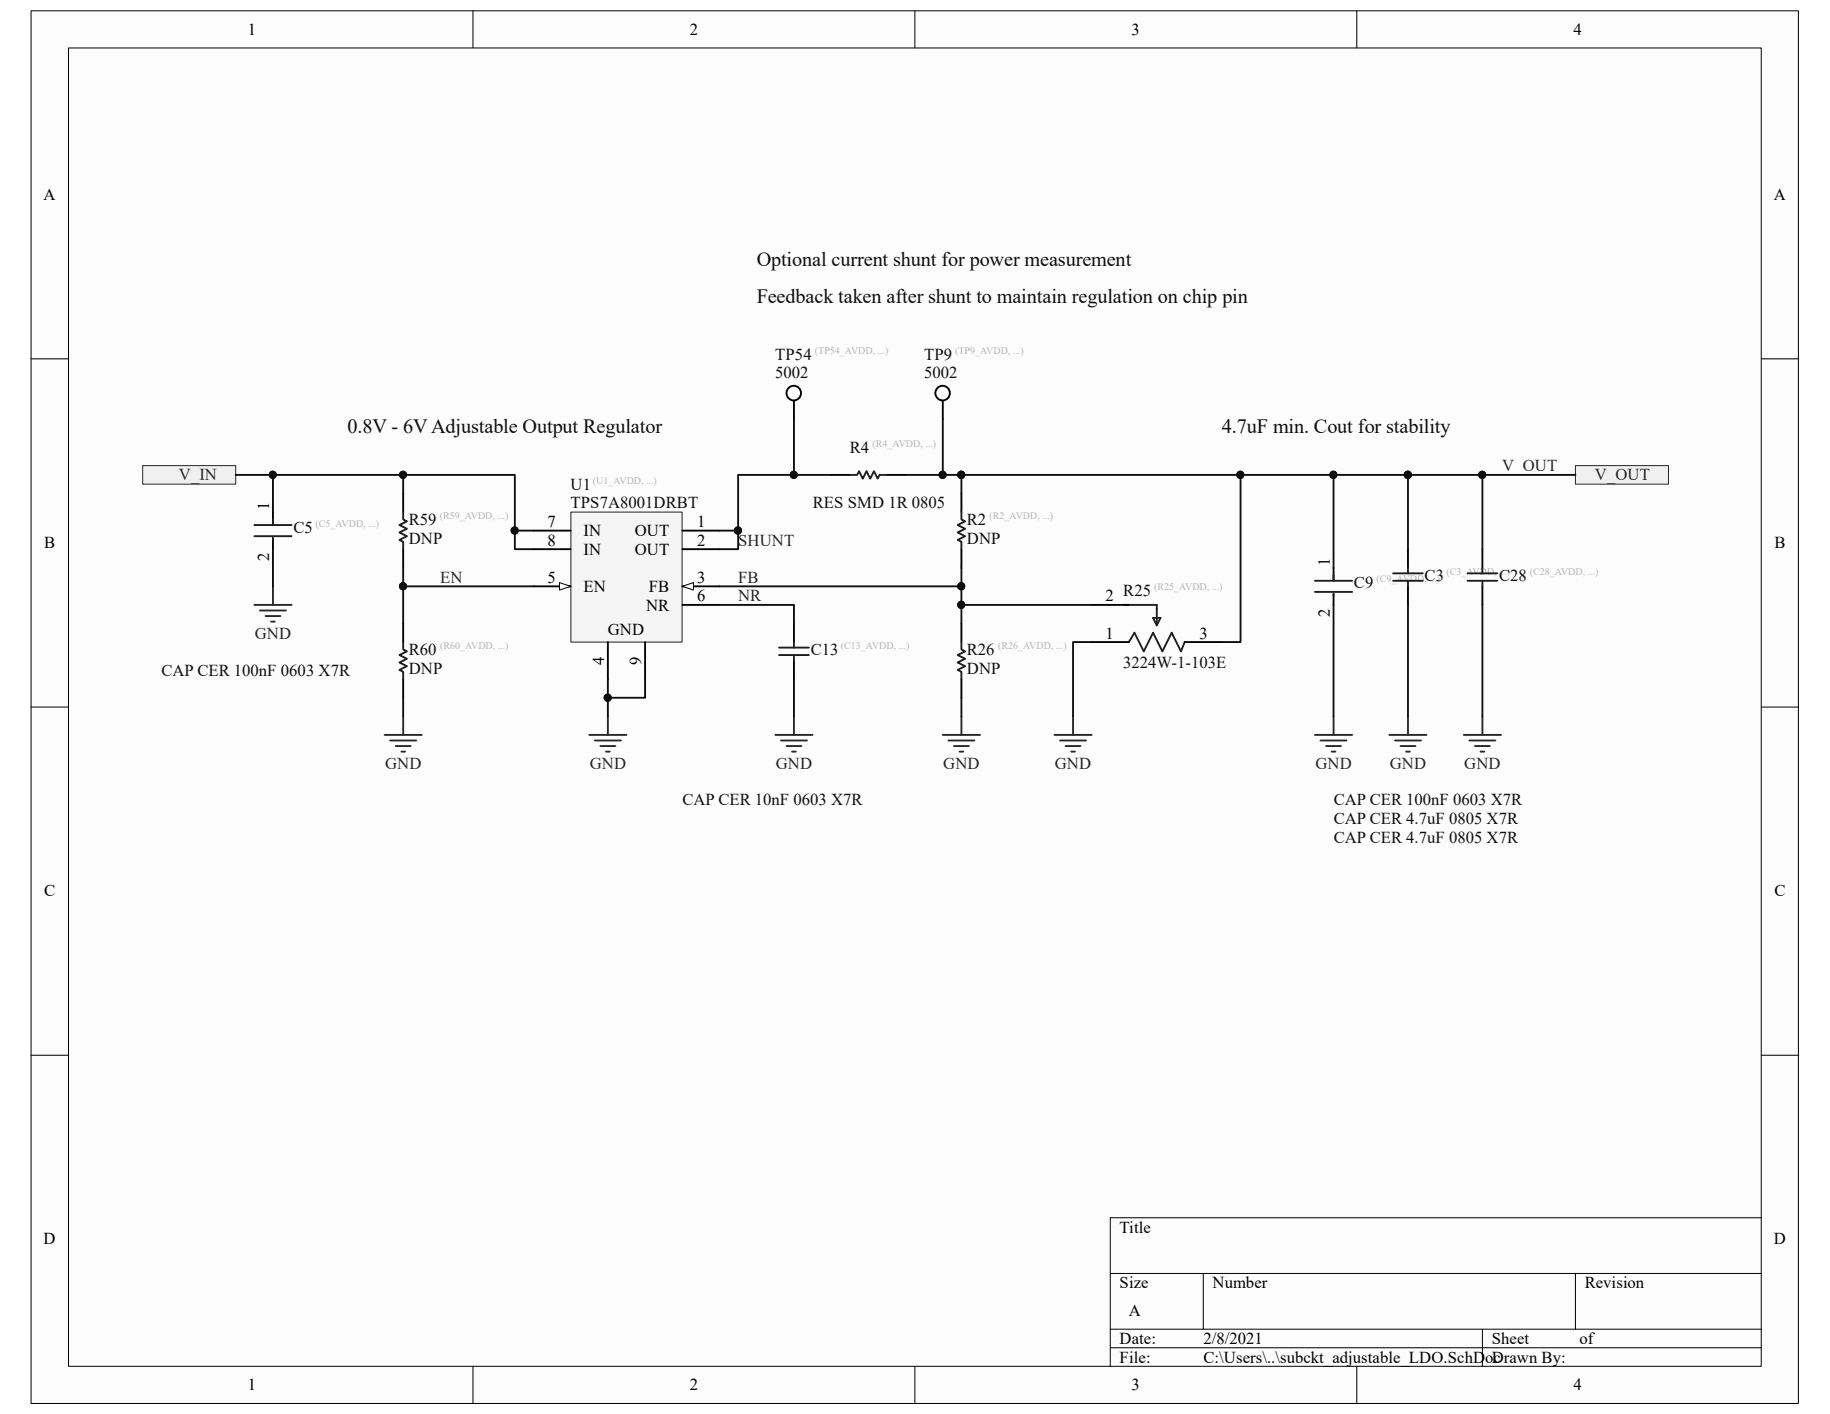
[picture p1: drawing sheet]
<svg xmlns="http://www.w3.org/2000/svg" width="279mm" height="216mm" viewBox="0 0 279 216" stroke-linecap="round" stroke-linejoin="round" font-family="sans-serif">
<path d="M4.8 1.7h269.8v212.6h-269.8z" fill="#fcfcfc"/>
<path d="M4.7 1.7h269.9v212.6h-269.9z" fill="none" stroke="#000" stroke-width=".15"/>
<path d="M10.5 7.4h258.4v201.2h-258.4z" fill="#fcfcfc"/>
<g fill="none" stroke="#000" stroke-width=".15">
<path d="M10.5 7.3h258.4v201.3h-258.4zM72.2 1.6v5.7M139.7 1.6v5.7M207.2 1.6v5.7M4.7 54.8h5.7M268.9 54.8h5.7M4.7 108h5.7M268.9 108h5.7M4.7 161.1h5.7M268.9 161.1h5.7M169.5 194.4h99.4M183.7 194.4v8.5"/>
<path d="M240.5 194.4v8.5M268.9 185.9h-99.4v22.7M72.2 208.6v5.7M139.7 208.6v5.7M169.5 202.9h99.4M169.5 205.8h99.4M207.2 208.6v5.7M226.3 202.9v5.7"/>
</g>
<path d="M87.2 78.2h16.9v19.8h-16.9z" fill="#f5f5f5"/>
<path d="M87.2 78.2h16.9v19.8h-16.9z" fill="none" stroke="#262626" stroke-width=".15"/>
<path d="M104.2 81h5.7M104.2 83.9h5.7M104.2 89.5h5.7" fill="none" stroke="#000" stroke-width=".28"/>
<path d="M104.2 89.5l1.7-.5v1.1z" fill="#fcfcfc"/>
<path d="M104.2 89.5l1.7-.5v1.1z" fill="none" stroke="#000" stroke-width=".15"/>
<path d="M81.4 89.5h5.7M92.8 98v5.7" fill="none" stroke="#000" stroke-width=".28"/>
<path d="M85.4 89l1.7 .5-1.7 .6z" fill="#fcfcfc"/>
<path d="M85.4 89l1.7 .5-1.7 .6z" fill="none" stroke="#000" stroke-width=".15"/>
<g fill="none" stroke="#000" stroke-width=".28">
<path d="M61.6 75.3v2.9M146.8 75.3v2.9M61.6 83.9v2.8M61.6 95.2v2.8M81.4 81h5.7M81.4 83.9h5.7M98.5 98v5.7M104.2 92.4h5.7M121.2 95.2v2.8M146.8 83.9v2.8M146.8 95.2v2.8M203.6 86.7v2"/>
<path d="M203.6 90.7v1.7M61.6 103.7v2.8M121.2 100.9v2.8M146.8 103.7v2.8"/>
</g>
<g fill="none" stroke="#262626" stroke-width=".28">
<path d="M58.7 112.2h5.7M59.6 113.1h3.9M60.4 113.9h2.3M61.3 114.8h.5M61.6 109.4v2.8M90 112.2h5.6M90.8 113.1h4M91.7 113.9h2.2M92.5 114.8h.6M92.8 109.4v2.8M118.4 112.2h5.7M119.2 113.1h4"/>
<path d="M120.1 113.9h2.3M120.9 114.8h.6M121.2 109.4v2.8M143.9 112.2h5.7M144.8 113.1h4M145.6 113.9h2.3M146.5 114.8h.6M146.8 109.4v2.8M161 112.2h5.7M161.8 113.1h4M162.7 113.9h2.3M163.5 114.8h.6"/>
<path d="M163.8 109.4v2.8"/>
</g>
<path d="M61.6 78.2v1.1l.5 .3-1.1 .6 1.1 .5-1.1 .6 1.1 .6-1.1 .5 .6 .3v1.2M146.8 78.2v1.1l.6 .3-1.2 .6 1.2 .5-1.2 .6 1.2 .6-1.2 .5 .6 .3v1.2M61.6 98v1.2l.5 .3-1.1 .5 1.1 .6-1.1 .6 1.1 .5-1.1 .6 .6 .3v1.1M118.9 98.9h4.6M121.2 98v.9M146.8 98v1.2l.6 .3-1.2 .5 1.2 .6-1.2 .6 1.2 .5-1.2 .6 .6 .3v1.1M200.8 88.7h5.6M200.8 90.4h5.6M203.6 87.8v.9M203.6 90.7v.2M118.9 100h4.6M121.2 100v.9" fill="none" stroke="#1c1c1c" stroke-width=".28"/>
<g fill="#f0f0f0" stroke="#262626" stroke-width=".15">
<path d="M21.8 71.1h14.2v2.8h-14.2z" fill-rule="evenodd"/>
<path d="M240.5 71.1h14.2v2.8h-14.2z" fill-rule="evenodd"/>
</g>
<g fill="none" stroke="#262626" stroke-width=".28">
<path d="M38.8 92.4h5.7M39.7 93.2h4M40.5 94.1h2.3M41.4 94.9h.6M41.7 89.5v2.9M200.8 112.2h5.6M201.6 113.1h4M202.5 113.9h2.2M203.3 114.8h.6M203.6 109.4v2.8M212.1 112.2h5.7M213 113.1h4"/>
<path d="M213.8 113.9h2.3M214.7 114.8h.5M215 109.4v2.8"/>
</g>
<path d="M41.7 78.2v2M41.7 82.2v1.7M215 83.9v2.8M215 89.5v2.9" fill="none" stroke="#000" stroke-width=".28"/>
<path d="M41.7 79.3v.9M38.8 80.2h5.7M38.8 81.9h5.7M41.7 82.2v.2M212.7 88.7h4.5M212.7 87.5h4.5M215 86.7v.8M215 88.7v.8" fill="none" stroke="#1c1c1c" stroke-width=".28"/>
<circle cx="143.9" cy="60" r="1.11" fill="#fefefe" stroke="#000" stroke-width=".28"/>
<path d="M126.9 72.5h2.8M135.4 72.5h2.9M143.9 61.2v2.8" fill="none" stroke="#000" stroke-width=".28"/>
<path d="M129.7 72.5h1.2l.3-.6 .5 1.2 .6-1.2 .6 1.2 .5-1.2 .6 1.2 .3-.6h1.1" fill="none" stroke="#1c1c1c" stroke-width=".28"/>
<circle cx="121.2" cy="60" r="1.11" fill="#fefefe" stroke="#000" stroke-width=".28"/>
<path d="M121.2 61.2v2.8M166.7 98h5.7M166.7 92.4h5.7M180.9 98h5.7M226.3 83.9v2.8M226.3 89.5v2.9" fill="none" stroke="#000" stroke-width=".28"/>
<path d="M171.8 92.4h4.8v3.1M172.4 98l.8-1.4 1.4 2.9 1.4-2.9 1.5 2.9 1.4-2.9 1.4 2.9 .6-1.5M176 94.3h1.2l-.6 1.2zM224.1 88.7h4.5M224.1 87.5h4.5M226.3 86.7v.8M226.3 88.7v.8" fill="none" stroke="#1c1c1c" stroke-width=".28"/>
<path d="M223.5 112.2h5.7M224.3 113.1h4M225.2 113.9h2.3M226 114.8h.6M226.3 109.4v2.8" fill="none" stroke="#262626" stroke-width=".28"/>
<g fill="none" stroke="#0e0e0e" stroke-width=".28">
<path d="M36 72.5h42.6v8.5M41.7 72.5v5.7M61.6 72.5v2.8M121.2 64v8.5M126.9 72.5h-14.2v11.4h-2.8M138.3 72.5h8.5M143.9 64v8.5M146.8 72.5h68.2M146.8 72.5v2.8M189.4 72.5v25.5h-2.8M203.6 72.5v14.2M215 72.5h25.5"/>
<path d="M215 72.5v11.4M226.3 72.5v11.4M41.7 83.9v5.6M61.6 86.7v8.5M61.6 89.5h19.8M81.4 81h-2.8v2.9h2.8M109.9 92.4h11.3v2.8M109.9 89.5h36.9M109.9 81h2.8M146.8 86.7v8.5M146.8 92.4h19.9M166.7 98h-2.9v11.4"/>
<path d="M203.6 92.4v17M215 92.4v17M226.3 92.4v17M61.6 106.5v2.9M92.8 103.7v5.7M98.5 103.7v2.8h-5.7M121.2 103.7v5.7M146.8 106.5v2.9"/>
</g>
<g fill="#0e0e0e" stroke="#0e0e0e" stroke-width=".15">
<circle cx="78.6" cy="81" r=".55"/>
<circle cx="61.5" cy="72.5" r=".55"/>
<circle cx="41.6" cy="72.5" r=".55"/>
<circle cx="61.5" cy="89.5" r=".55"/>
<circle cx="92.8" cy="106.5" r=".55"/>
<circle cx="146.7" cy="89.5" r=".55"/>
<circle cx="112.7" cy="81" r=".55"/>
<circle cx="121.2" cy="72.5" r=".55"/>
<circle cx="143.9" cy="72.5" r=".55"/>
<circle cx="146.7" cy="72.5" r=".55"/>
<circle cx="214.9" cy="72.5" r=".55"/>
<circle cx="226.3" cy="72.5" r=".55"/>
<circle cx="203.6" cy="72.5" r=".55"/>
<circle cx="146.7" cy="92.3" r=".55"/>
<circle cx="189.4" cy="72.5" r=".55"/>
</g>
<g font-size="3.1" fill="#0e0e0e">
<text x="115.5" y="40.6">Optional current shunt for power measurement</text>
<text x="115.5" y="46.3">Feedback taken after shunt to maintain regulation on chip pin</text>
<text x="53" y="66.2">0.8V - 6V Adjustable Output Regulator</text>
<text x="186.6" y="66.2">4.7uF min. Cout for stability</text>
</g>
<g font-size="2.5">
<text x="37.8" y="5.3">1</text>
<text x="105.3" y="5.3">2</text>
<text x="172.8" y="5.3">3</text>
<text x="240.2" y="5.3">4</text>
<text x="6.6" y="30.5">A</text>
<text x="270.8" y="30.5">A</text>
<text x="41.1" y="77.9" transform="rotate(-90 41.1 77.9)">1</text>
<text x="6.7" y="83.7">B</text>
<text x="83.6" y="80.5">7</text>
<text x="83.6" y="83.3">8</text>
<text x="89.1" y="81.9">IN</text>
<text x="96.9" y="81.9">OUT</text>
<text x="106.4" y="80.5">1</text>
<text x="106.4" y="83.3">2</text>
<text x="270.9" y="83.7">B</text>
<text x="41.1" y="85.7" transform="rotate(-90 41.1 85.7)">2</text>
<text x="83.6" y="89">5</text>
<text x="89.1" y="84.7">IN</text>
<text x="96.9" y="84.7">OUT</text>
<text x="106.4" y="89">3</text>
<text x="203" y="86.4" transform="rotate(-90 203 86.4)">1</text>
<text x="89.1" y="90.4">EN</text>
<text x="98.6" y="93.2">NR</text>
<text x="99.1" y="90.4">FB</text>
<text x="106.4" y="91.8">6</text>
<text x="168.8" y="91.8">2</text>
<text x="203" y="94.2" transform="rotate(-90 203 94.2)">2</text>
<text x="92.2" y="101.6" transform="rotate(-90 92.2 101.6)">4</text>
<text x="92.8" y="96.9">GND</text>
<text x="97.9" y="101.6" transform="rotate(-90 97.9 101.6)">9</text>
<text x="168.8" y="97.5">1</text>
<text x="183.1" y="97.5">3</text>
<text x="6.7" y="136.8">C</text>
<text x="270.9" y="136.8">C</text>
<text x="6.6" y="190">D</text>
<text x="170.9" y="188.2">Title</text>
<text x="270.8" y="190">D</text>
<text x="170.9" y="196.7">Size</text>
<text x="185.1" y="196.7">Number</text>
<text x="241.9" y="196.7">Revision</text>
<text x="172.3" y="201">A</text>
<text x="170.9" y="205.2">Date:</text>
<text x="170.9" y="208.1">File:</text>
<text x="183.7" y="208.1">C:\Users\..\subckt_adjustable_LDO.SchDoc</text>
<text x="183.7" y="205.2">2/8/2021</text>
<text x="227.8" y="208.1">Drawn By:</text>
<text x="227.8" y="205.2">Sheet</text>
<text x="241.1" y="205.2">of</text>
<text x="37.8" y="212.3">1</text>
<text x="105.3" y="212.3">2</text>
<text x="172.8" y="212.3">3</text>
<text x="240.2" y="212.3">4</text>
</g>
<g font-size="2.5" fill="#0e0e0e">
<text x="118.4" y="54.9">TP54</text>
<text x="118.4" y="57.8">5002</text>
<text x="141.1" y="54.9">TP9</text>
<text x="141.1" y="57.8">5002</text>
<text x="129.8" y="69.1">R4</text>
<text x="87.1" y="74.8">U1</text>
<text x="87.1" y="77.6">TPS7A8001DRBT</text>
<text x="124.1" y="77.6">RES SMD 1R 0805</text>
<text x="44.8" y="81.3">C5</text>
<text x="62.4" y="80.2">R59</text>
<text x="62.4" y="83">DNP</text>
<text x="147.6" y="80.2">R2</text>
<text x="147.6" y="83">DNP</text>
<text x="206.7" y="89.8">C9</text>
<text x="217.5" y="88.7">C3</text>
<text x="228.9" y="88.7">C28</text>
<text x="171.5" y="91">R25</text>
<text x="62.4" y="100">R60</text>
<text x="123.8" y="100">C13</text>
<text x="147.6" y="100">R26</text>
<text x="24.6" y="103.2">CAP CER 100nF 0603 X7R</text>
<text x="62.4" y="102.9">DNP</text>
<text x="147.6" y="102.9">DNP</text>
<text x="171.5" y="102">3224W-1-103E</text>
<text x="104.2" y="123">CAP CER 10nF 0603 X7R</text>
<text x="203.6" y="123">CAP CER 100nF 0603 X7R</text>
<text x="203.6" y="125.8">CAP CER 4.7uF 0805 X7R</text>
<text x="203.6" y="128.7">CAP CER 4.7uF 0805 X7R</text>
</g>
<g font-size="2.5" fill="#262626">
<text x="229.4" y="72">V_OUT</text>
<text x="27.3" y="73.4">V_IN</text>
<text x="243.5" y="73.4">V_OUT</text>
<text x="112.7" y="83.3">SHUNT</text>
<text x="67.2" y="89">EN</text>
<text x="112.7" y="89">FB</text>
<text x="112.7" y="91.8">NR</text>
<text x="38.9" y="97.5">GND</text>
<text x="58.8" y="117.3">GND</text>
<text x="90" y="117.3">GND</text>
<text x="118.4" y="117.3">GND</text>
<text x="144" y="117.3">GND</text>
<text x="161" y="117.3">GND</text>
<text x="200.8" y="117.3">GND</text>
<text x="212.2" y="117.3">GND</text>
<text x="223.6" y="117.3">GND</text>
</g>
<g font-size="1.5" fill="#b4b4b4">
<text x="124.4" y="54">(TP54_AVDD, ...)</text>
<text x="145.8" y="54">(TP9_AVDD, ...)</text>
<text x="133.2" y="68.2">(R4_AVDD, ...)</text>
<text x="90.5" y="73.9">(U1_AVDD, ...)</text>
<text x="48.2" y="80.4">(C5_AVDD, ...)</text>
<text x="67.1" y="79.3">(R59_AVDD, ...)</text>
<text x="151.1" y="79.3">(R2_AVDD, ...)</text>
<text x="210.2" y="88.9">(C9_AVDD, ...)</text>
<text x="220.9" y="87.8">(C3_AVDD, ...)</text>
<text x="233.6" y="87.8">(C28_AVDD, ...)</text>
<text x="176.2" y="90">(R25_AVDD, ...)</text>
<text x="67.2" y="99.1">(R60_AVDD, ...)</text>
<text x="128.4" y="99.1">(C13_AVDD, ...)</text>
<text x="152.4" y="99.1">(R26_AVDD, ...)</text>
</g>
</svg>
